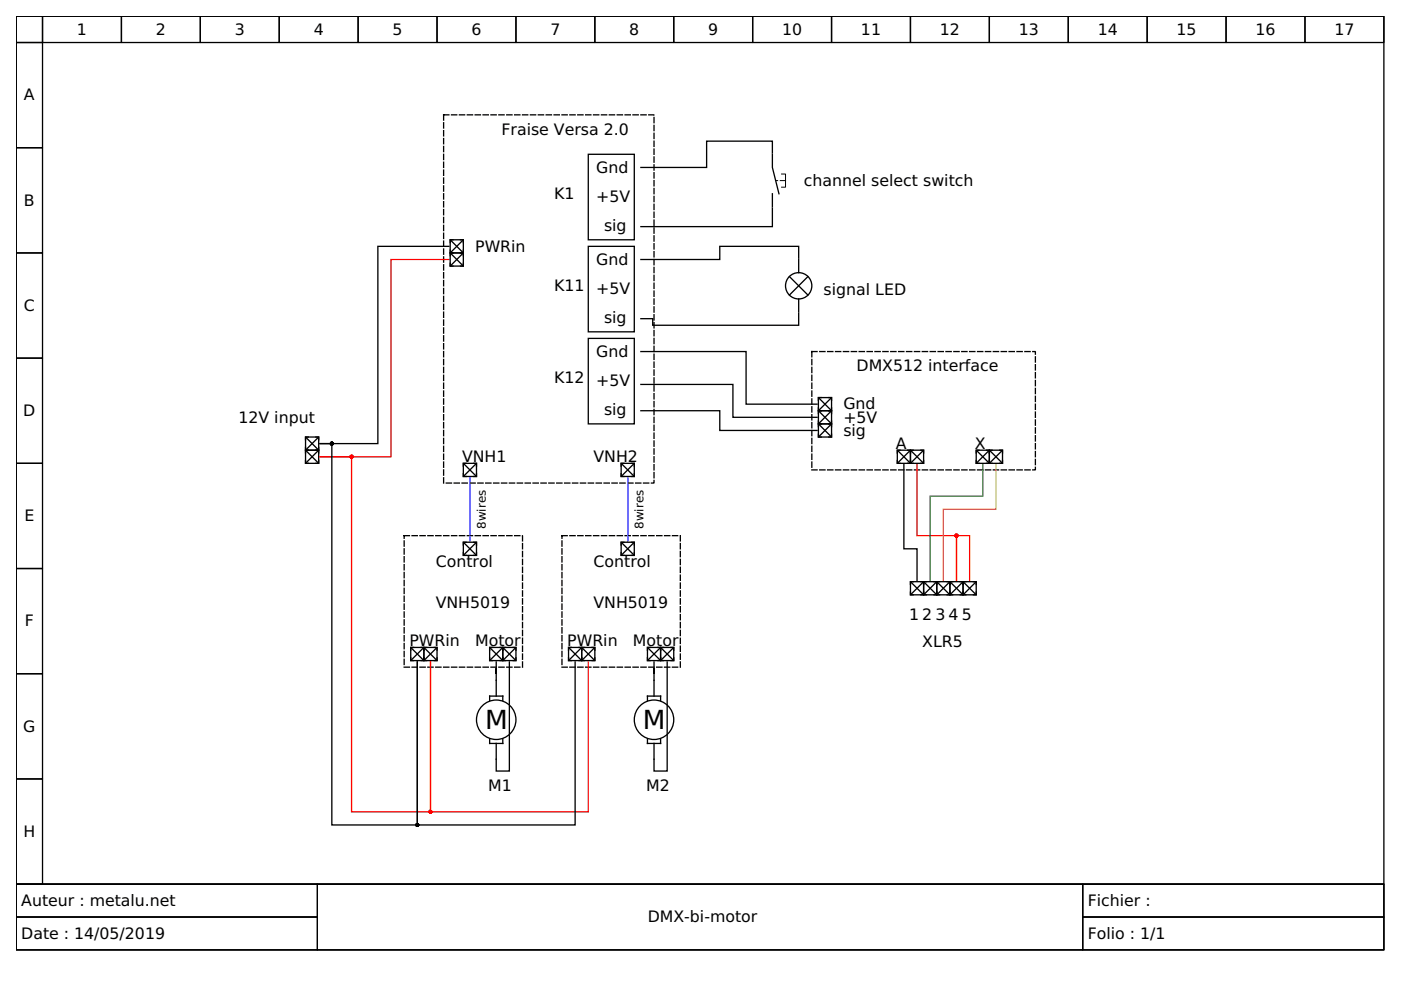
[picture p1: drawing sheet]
<svg xmlns="http://www.w3.org/2000/svg" width="297mm" height="210mm" viewBox="0 0 297 210" stroke-linecap="round" stroke-linejoin="round" font-family="sans-serif">
<g fill="none" stroke="#000" stroke-width=".28">
<path d="M3.4 3.4h290v184.1h-290zM3.4 3.4h5.6v5.6h-5.6zM3.4 9h5.6v22.3h-5.6zM9 3.4h16.7v5.6h-16.7zM25.7 3.4h16.8v5.6h-16.8zM42.5 3.4h16.7v5.6h-16.7zM59.2 3.4h16.7v5.6h-16.7zM75.9 3.4h16.8v5.6h-16.8zM92.7 3.4h16.7v5.6h-16.7zM109.4 3.4h16.7v5.6h-16.7zM126.1 3.4h16.7v5.6h-16.7zM142.8 3.4h16.8v5.6h-16.8z"/>
<path d="M159.6 3.4h16.7v5.6h-16.7zM176.3 3.4h16.7v5.6h-16.7zM193 3.4h16.8v5.6h-16.8zM209.8 3.4h16.7v5.6h-16.7zM226.5 3.4h16.7v5.6h-16.7zM243.2 3.4h16.8v5.6h-16.8zM260 3.4h16.7v5.6h-16.7zM276.7 3.4h16.7v5.6h-16.7zM3.4 31.3h5.6v22.3h-5.6zM124.7 32.7h9.8v18.1h-9.8zM163.8 32.4v-2.5h-14v5.6h-13.9M163.8 32.7v2.8l1.4 5.6"/>
<path d="M3.4 53.6h5.6v22.3h-5.6zM95.2 52.2h-15.1v41.9h-12.3h2.6v80.8h18.1v-34.6v34.6h33.4v-34.6M95.4 53.6h2.8v2.8h-2.8zM95.4 50.8h2.8v2.8h-2.8zM95.4 55.8v.6h.6M95.4 53v.6h.6h-.6v.6M95.5 53.7l2.6 2.6M95.5 50.9l2.6 2.6M96 50.8h-.6v.6M97.6 50.8h.6v.6M98.1 53.7l-2.6 2.6M98.1 50.9l-2.6 2.6"/>
<path d="M98.2 53v.6h-.6h.6v.6M98.2 55.8v.6h-.6M124.7 52.2h9.8v18.2h-9.8zM163.8 44.1v4h-27.9M163.8 41.1v2.8M167.4 58.6l3.9 4M169.3 54.7v-2.5h-16.7v2.8h-16.7M169.3 55v2.8M171.3 58.6l-3.9 4M3.4 75.9h5.6v22.3h-5.6zM124.7 71.7h9.8v18.2h-9.8zM135.9 74.5h22.3v11.2h15"/>
<path d="M169.3 66.5v2.5h-30.9v-1.4h-2.5M169.3 63.4v2.8M3.4 98.2h5.6v22.3h-5.6zM64.8 92.7h2.8v2.7h-2.8zM64.8 95.4h2.8v2.8h-2.8zM64.8 94.9v.5h.6h-.6v.6M64.8 97.6v.6h.6M64.9 92.8l2.6 2.6M64.9 95.5l2.6 2.6M65.4 92.7h-.6v.6M67 92.7h.6v.6M67.5 92.8l-2.6 2.6"/>
<path d="M67.5 95.5l-2.6 2.6M67.6 94.9v.5h-.6h.6v.6M67.6 97.6v.6h-.6M98.2 98.2h2.8v2.8h-2.8zM98.3 98.3l2.6 2.6M98.8 98.2h-.6v.6M100.4 98.2h.6v.6M100.9 98.3l-2.6 2.6M131.7 98.2h2.8v2.8h-2.8zM131.8 98.3l2.6 2.6M132.3 98.2h-.6v.6M133.9 98.2h.6v.6"/>
<path d="M134.4 98.3l-2.6 2.6M135.9 81.5h19.5v7h17.8M135.9 87.1h16.7v4.2h20.6M173.5 84.3h2.8v2.8h-2.8zM173.5 87.1h2.8v2.8h-2.8zM173.5 89.9h2.8v2.8h-2.8zM173.5 86.5v.6h.6h-.6v.6M173.5 89.3v.6h.6h-.6v.6M173.5 92.1v.6h.6M173.6 84.4l2.6 2.6M173.6 87.2l2.6 2.6M173.6 90l2.6 2.6"/>
<path d="M174.1 84.3h-.6v.6M175.7 84.3h.6v.6M176.2 87.2l-2.6 2.6M176.2 84.4l-2.6 2.6M176.2 90l-2.6 2.6M176.3 86.5v.6h-.6h.6v.6M176.3 89.3v.6h-.6h.6v.6M176.3 92.1v.6h-.6M190.2 95.4h2.8v2.8h-2.8zM190.2 97.6v.6h.6M190.3 95.5l2.6 2.6M190.8 95.4h-.6v.6"/>
<path d="M191.6 98.5v17.9h2.8v6.7M192.4 95.4h.6v.6v-.6h.6M192.4 98.2h.6v-.6v.6h.6M192.9 95.5l-2.6 2.6M193 95.4h2.8v2.8h-2.8zM193.1 95.5l2.6 2.6M195.2 95.4h.6v.6M195.7 95.5l-2.6 2.6M195.8 97.6v.6h-.6M207 95.4h2.8v2.8h-2.8zM207 97.6v.6h.6M207.1 95.5l2.6 2.6"/>
<path d="M207.6 95.4h-.6v.6M209.2 95.4h.6v.6v-.6h.6M209.2 98.2h.6v-.6v.6h.6M209.7 95.5l-2.6 2.6M209.8 95.4h2.8v2.8h-2.8zM209.9 95.5l2.6 2.6M212 95.4h.6v.6M212.5 95.5l-2.6 2.6M212.6 97.6v.6h-.6M98.2 115h2.8v2.8h-2.8zM98.2 100.4v.6h.6M98.2 117.2v.6h.6"/>
<path d="M98.3 115.1l2.6 2.6M98.8 115h-.6v.6M100.4 115h.6v.6M100.9 115.1l-2.6 2.6M101 100.4v.6h-.6M101 117.2v.6h-.6M131.7 115h2.8v2.8h-2.8zM131.7 100.4v.6h.6M131.7 117.2v.6h.6M131.8 115.1l2.6 2.6M132.3 115h-.6v.6M133.9 115h.6v.6"/>
<path d="M134.4 115.1l-2.6 2.6M134.5 100.4v.6h-.6M134.5 117.2v.6h-.6M3.4 120.5h5.6v22.3h-5.6zM87.1 137.3h2.8v2.8h-2.8zM87.1 139.5v.6h.6M87.2 137.4l2.6 2.6M87.7 137.3h-.6v.6M89.3 137.3h.6v.6v-.6h.6M89.8 137.4l-2.6 2.6M89.9 137.3h2.8v2.8h-2.8zM90 137.4l2.6 2.6"/>
<path d="M92.1 137.3h.6v.6M92.6 137.4l-2.6 2.6M92.7 139.5v.6h-.6M103.8 137.3h2.8v2.8h-2.8zM103.8 139.5v.6h.6M103.9 137.4l2.6 2.6M104.4 137.3h-.6v.6M106 137.3h.6v.6v-.6h.6M106.5 137.4l-2.6 2.6M106.6 137.3h2.8v2.8h-2.8zM106.7 137.4l2.6 2.6M108.8 137.3h.6v.6"/>
<path d="M109.3 137.4l-2.6 2.6M109.4 139.5v.6h-.6M120.5 137.3h2.8v2.8h-2.8zM120.5 139.5v.6h.6M120.6 137.4l2.6 2.6M121.1 137.3h-.6v.6M122.7 137.3h.6v.6v-.6h.6M123.2 137.4l-2.6 2.6M123.3 137.3h2.8v2.8h-2.8zM123.4 137.4l2.6 2.6M125.5 137.3h.6v.6M126 137.4l-2.6 2.6"/>
<path d="M126.1 139.5v.6h-.6M137.3 137.3h2.8v2.8h-2.8zM137.3 139.5v.6h.6M137.4 137.4l2.6 2.6M137.9 137.3h-.6v.6M139.5 137.3h.6v.6v-.6h.6M140 137.4l-2.6 2.6M140.1 137.3h2.7v2.8h-2.7zM140.2 137.4l2.5 2.6M142.3 137.3h.5v.6M142.7 137.4l-2.5 2.6M142.8 139.5v.6h-.5"/>
<path d="M193 123.3h2.8v2.8h-2.8zM193 125.5v.6h.6M193.1 123.4l2.6 2.6M193.6 123.3h-.6v.6M195.2 126.1h.6v-.6v.6h.6M195.2 123.3h.6v.6v-.6h.6M195.7 123.4l-2.6 2.6M195.8 123.3h2.8v2.8h-2.8zM195.9 123.4l2.6 2.6M198 126.1h.6v-.6v.6h.6M198 123.3h.6v.6v-.6h.6M198.5 123.4l-2.6 2.6"/>
<path d="M198.6 123.3h2.8v2.8h-2.8zM198.7 123.4l2.6 2.6M200.8 126.1h.6v-.6v.6h.6M200.8 123.3h.6v.6v-.6h.6M201.3 123.4l-2.6 2.6M201.4 123.3h2.8v2.8h-2.8zM201.5 123.4l2.6 2.6M203.6 126.1h.6v-.6v.6h.6M203.6 123.3h.6v.6v-.6h.6M204.1 123.4l-2.6 2.6M204.2 123.3h2.8v2.8h-2.8zM204.3 123.4l2.6 2.6"/>
<path d="M206.4 123.3h.6v.6M206.9 123.4l-2.6 2.6M207 125.5v.6h-.6M3.4 142.8h5.6v22.4h-5.6zM89.3 140.1h.6v-.6v.6h.6M103.8 148.6v-1h2.8v1M103.8 156.6v1h2.8v-1M105.2 140.3v7.3M106 140.1h.6v-.6v.6h.6M108 140.3v23.2h-2.8v-5.9M122.7 140.1h.6v-.6v.6h.6M137.3 156.6v1h2.8v-1"/>
<path d="M137.3 148.6v-1h2.8v1M138.7 140.3v7.3M139.5 140.1h.6v-.6v.6h.6M141.5 140.3v23.2h-2.8v-5.9M3.4 165.2h5.6v22.3h-5.6zM3.4 187.5h290v13.9h-290z"/>
<circle cx="169.3" cy="60.6" r="2.79"/>
<circle cx="105.2" cy="152.6" r="4.2"/>
<circle cx="138.7" cy="152.6" r="4.2"/>
</g>
<path d="M165.7 36.9h.8v2.8h-.8M3.4 187.5h63.9v6.9h-63.9zM3.4 194.4h63.9v7h-63.9zM67.3 187.5h162.3v13.9h-162.3zM229.6 187.5h63.8v6.9h-63.8zM229.6 194.4h63.8v7h-63.8z" fill="none" stroke="#000" stroke-width=".21"/>
<path d="M94.1 24.4h44.6v78h-44.6zM172.1 74.5h47.4v25.1h-47.4zM85.7 113.6h25.1v27.9h-25.1zM119.1 113.6h25.1v27.9h-25.1z" fill="none" stroke="#000" stroke-width=".28" stroke-dasharray="1.1 .6"/>
<path d="M95.2 55h-12.3v41.8h-15.1h6.7v75.3h16.8v-31.8v31.8h33.4v-31.8M194.4 98.5v15.1h8.4v9.5v-9.5h2.8v9.5" fill="none" stroke="#f00" stroke-width=".28"/>
<g fill="#f00" stroke="#f00" stroke-width=".28">
<circle cx="74.5" cy="96.8" r=".28"/>
<circle cx="91.3" cy="172.1" r=".28"/>
<circle cx="202.8" cy="113.6" r=".28"/>
</g>
<g fill="#000" stroke="#000" stroke-width=".28">
<circle cx="70.4" cy="94.1" r=".28"/>
<circle cx="88.5" cy="174.9" r=".28"/>
</g>
<path d="M99.6 101.3v13.4M133.1 101.3v13.4" fill="none" stroke="#00f" stroke-width=".28"/>
<path d="M208.4 98.5v6.7h-11.2v17.9" fill="none" stroke="#0a0" stroke-width=".28"/>
<path d="M211.2 98.5v9.5h-11.2v15.1" fill="none" stroke="#e1e100" stroke-width=".28"/>
<path d="M166.5 38.3h-1.9" fill="none" stroke="#000" stroke-width=".21" stroke-dasharray="1.1 .6"/>
<g font-size="5.6">
<text x="102.8" y="154.6">M</text>
<text x="136.3" y="154.6">M</text>
</g>
<g font-size="3.3">
<text x="16.3" y="7.3">1</text>
<text x="33" y="7.3">2</text>
<text x="49.8" y="7.3">3</text>
<text x="66.5" y="7.3">4</text>
<text x="83.2" y="7.3">5</text>
<text x="100" y="7.3">6</text>
<text x="116.7" y="7.3">7</text>
<text x="133.4" y="7.3">8</text>
<text x="150.1" y="7.3">9</text>
<text x="165.8" y="7.3">10</text>
<text x="182.5" y="7.3">11</text>
<text x="199.3" y="7.3">12</text>
<text x="216" y="7.3">13</text>
<text x="232.7" y="7.3">14</text>
<text x="249.5" y="7.3">15</text>
<text x="266.2" y="7.3">16</text>
<text x="282.9" y="7.3">17</text>
<text x="5.1" y="21.3">A</text>
<text x="106.3" y="28.5">Fraise Versa 2.0</text>
<text x="126.4" y="36.6">Gnd</text>
<text x="170.5" y="39.4">channel select switch</text>
<text x="5.1" y="43.6">B</text>
<text x="117.5" y="42.2">K1</text>
<text x="126.4" y="42.8">+5V</text>
<text x="100.7" y="53.3">PWRin</text>
<text x="128.1" y="48.9">sig</text>
<text x="126.4" y="56.1">Gnd</text>
<text x="5.1" y="65.9">C</text>
<text x="117.5" y="61.7">K11</text>
<text x="126.4" y="62.3">+5V</text>
<text x="174.6" y="62.5">signal LED</text>
<text x="128.1" y="68.4">sig</text>
<text x="126.4" y="75.7">Gnd</text>
<text x="117.5" y="81.2">K12</text>
<text x="126.4" y="81.8">+5V</text>
<text x="181.6" y="78.7">DMX512 interface</text>
<text x="4.9" y="88.2">D</text>
<text x="50.6" y="89.6">12V input</text>
<text x="128.1" y="87.9">sig</text>
<text x="178.8" y="86.8">Gnd</text>
<text x="178.8" y="89.6">+5V</text>
<text x="178.8" y="92.4">sig</text>
<text x="190" y="95.2">A</text>
<text x="206.7" y="95.2">X</text>
<text x="98" y="98">VNH1</text>
<text x="125.8" y="98">VNH2</text>
<text x="5.2" y="110.5">E</text>
<text x="92.4" y="120.3">Control</text>
<text x="125.8" y="120.3">Control</text>
<text x="92.4" y="128.9">VNH5019</text>
<text x="125.8" y="128.9">VNH5019</text>
<text x="192.8" y="131.4">1</text>
<text x="195.5" y="131.4">2</text>
<text x="198.3" y="131.4">3</text>
<text x="201.1" y="131.4">4</text>
<text x="203.9" y="131.4">5</text>
<text x="5.3" y="132.8">F</text>
<text x="86.8" y="137">PWRin</text>
<text x="100.7" y="137">Motor</text>
<text x="120.3" y="137">PWRin</text>
<text x="134.2" y="137">Motor</text>
<text x="195.5" y="137.3">XLR5</text>
<text x="4.9" y="155.1">G</text>
<text x="103.5" y="167.7">M1</text>
<text x="137" y="167.7">M2</text>
<text x="5" y="177.4">H</text>
<text x="4.5" y="192.1">Auteur : metalu.net</text>
<text x="137.3" y="195.5">DMX-bi-motor</text>
<text x="230.6" y="192.1">Fichier :</text>
<text x="4.5" y="199">Date : 14/05/2019</text>
<text x="230.6" y="199">Folio : 1/1</text>
</g>
<g font-size="2.5">
<text x="103" y="112.1" transform="rotate(-90 103 112.1)">8wires</text>
<text x="136.4" y="112.1" transform="rotate(-90 136.4 112.1)">8wires</text>
</g>
</svg>
